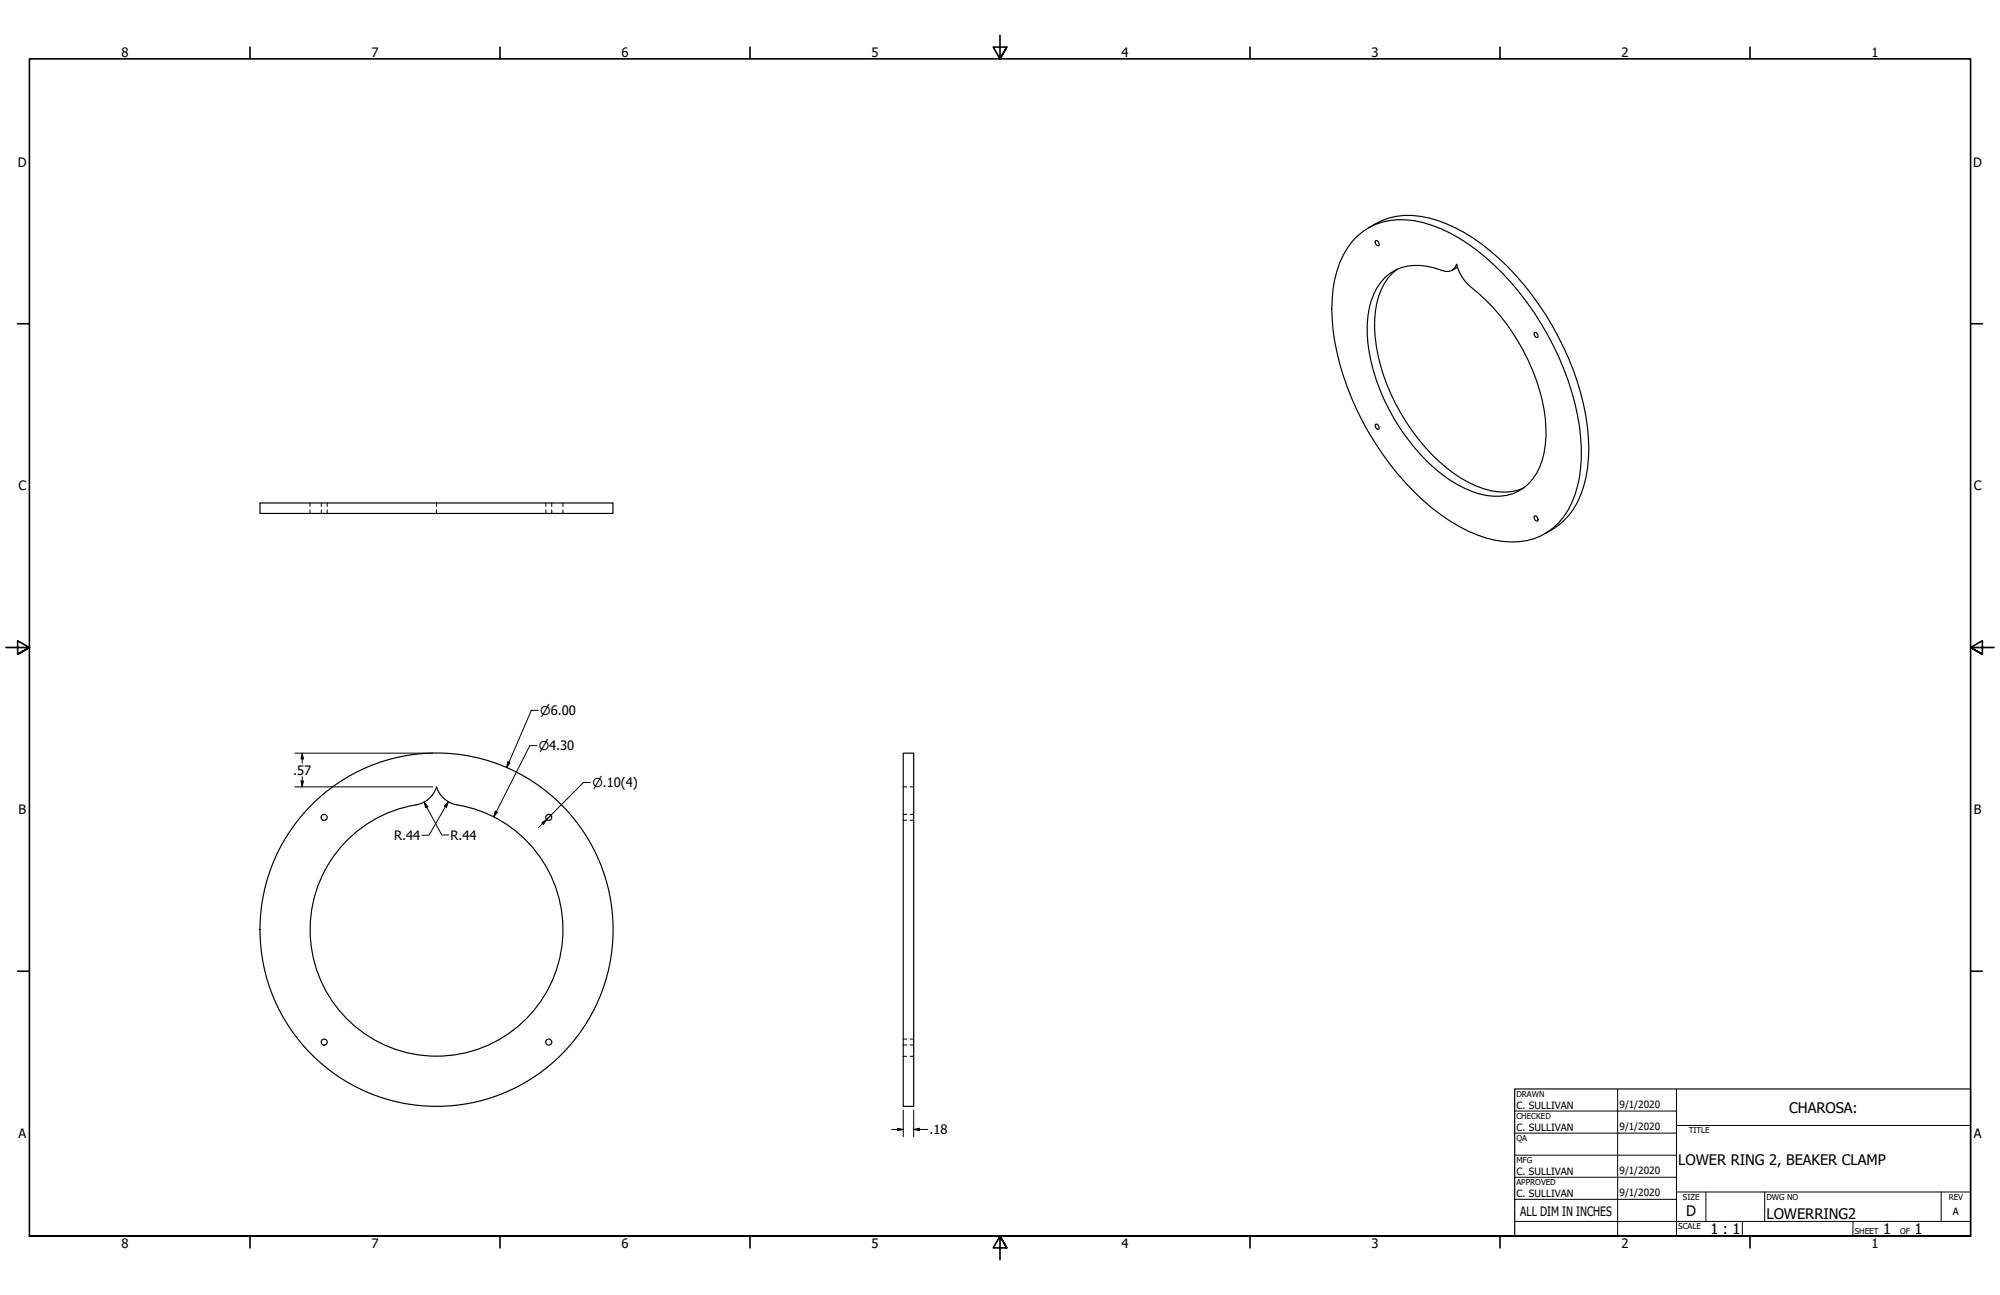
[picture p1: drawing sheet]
<svg xmlns="http://www.w3.org/2000/svg" width="864mm" height="559mm" viewBox="0 0 864 559" stroke-linecap="round" stroke-linejoin="round" font-family="sans-serif">
<!-- layer: Visible (ANSI) -->
<g fill="none" stroke="#000" stroke-width=".51">
<path d="M590.9 98.4a30.9 30.9 0 0 1 26.1-4.4 78.1 78.1 0 0 1 37.5 24.8 124.3 124.3 0 0 1 31 65.7 54.8 54.8 0 0 1-6.1 35.1 30.5 30.5 0 0 1-12.3 10.7M586 101.9a28.4 28.4 0 0 1 24.9-6.7 68.1 68.1 0 0 1 34.3 19.2 125.4 125.4 0 0 1 36.8 69.4 60.9 60.9 0 0 1-3.4 33.3 27.4 27.4 0 0 1-29.7 16.5 61.4 61.4 0 0 1-30.6-14.4 123.8 123.8 0 0 1-42.7-76.7 56.4 56.4 0 0 1 4.5-32.5l3.7-5.7zM593.9 103.9l.3-.1a1.43 1.43 0 0 1 .9 2.3 1.63 1.63 0 0 1-1.2-2.2zM598 119.8a21.2 21.2 0 0 1 21.4-4.2 9.2 9.2 0 0 0 7.2 1.2l1-.6 1.4-2.2a18 18 0 0 0 6.3 10 88.9 88.9 0 0 1 32 56.6 36.2 36.2 0 0 1-5.4 26 19.5 19.5 0 0 1-20 7.2 52.9 52.9 0 0 1-28.9-18 86.9 86.9 0 0 1-22.6-52 34.3 34.3 0 0 1 5.8-21.9zM603.3 116.2a27.2 27.2 0 0 0-9.7 21.6 81.3 81.3 0 0 0 18.9 51.7 58.9 58.9 0 0 0 31.3 22.3 23.2 23.2 0 0 0 14-1.2M629.3 115.3l-2.3 1.3M662.5 143.6l.3-.2a1.38 1.38 0 0 1 .9 2.3 1.6 1.6 0 0 1-1.2-2.1zM593.9 183.1l.3-.1a1.38 1.38 0 0 1 .9 2.3 1.63 1.63 0 0 1-1.2-2.2zM112.3 217h152.4v4.6h-152.4zM662.5 222.8l.3-.2a1.38 1.38 0 0 1 .9 2.3 1.6 1.6 0 0 1-1.2-2.1zM390 325h4.5v152.4h-4.5zM149.9 362.6a55 55 0 0 1 30.8-15.5 11.2 11.2 0 0 0 7.8-7.5 11.3 11.3 0 0 0 8.9 7.7 54.6 54.6 0 0 1 42 73.7 54.6 54.6 0 0 1-80.7 25.9 54.6 54.6 0 0 1-8.8-84.3z"/>
<circle cx="140" cy="352.7" r="1.3"/>
<circle cx="237" cy="352.7" r="1.3"/>
<circle cx="188.5" cy="401.2" r="76.2"/>
<circle cx="140" cy="449.7" r="1.3"/>
<circle cx="237" cy="449.7" r="1.3"/>
</g>
<!-- layer: Hidden (ANSI) -->
<g fill="none" stroke="#000" stroke-width=".43">
<path d="M133.9 217v1.6M138.7 217v1.6M141.3 217v1.6M188.5 217v1.6M235.7 217v1.6M238.3 217v1.6M243.1 217v1.6M133.9 220v1.6M138.7 220v1.6M141.3 220v1.6M188.5 220v1.6M235.7 220v1.6"/>
<path d="M238.3 220v1.6M243.1 220v1.6M390 339.5h1.5M393 339.5h1.5M390 351.4h1.5M390 353.9h1.5M393 351.4h1.5M393 353.9h1.5M390 455.8h1.5M390 448.4h1.5M390 450.9h1.5M393 455.8h1.5"/>
<path d="M393 448.4h1.5M393 450.9h1.5"/>
</g>
<!-- layer: Border (ANSI) -->
<g fill="none" stroke="#000" stroke-width=".7">
<path d="M431.8 15.2v10.2l-2.9-5.1h5.8l-2.9 5.1 2.9-5.1M107.9 20.3v5.1M215.9 20.3v5.1M323.8 20.3v5.1M539.8 20.3v5.1M647.7 20.3v5.1M755.6 20.3v5.1M7.6 139.7h5.1M850.9 139.7h5.1M2.5 279.4h10.2l-5.1-2.9v5.8l5.1-2.9-5.1 2.9M861.1 279.4h-10.2l5.1-2.9v5.8l-5.1-2.9 5.1 2.9M7.6 419.1h5.1"/>
<path d="M850.9 419.1h5.1M12.7 533.4v-508h838.2v508h-838.2h838.2M107.9 533.4v5.1M215.9 533.4v5.1M323.8 533.4v5.1M434.7 538.5l-2.9-5.1 2.9 5.1h-5.8l2.9-5.1v10.2M539.8 533.4v5.1M647.7 533.4v5.1M755.6 533.4v5.1"/>
</g>
<!-- layer: Title (ANSI) -->
<g fill="none" stroke="#000" stroke-width=".43">
<path d="M654 479.4h69.9M698.5 469.9v63.5M723.9 469.9v63.5M654 488.9h69.9M654 498.5h69.9M723.9 485.6h127M654 508h69.9M654 517.5h69.9M723.9 514.3h127M736.6 514.3v12.7M762 514.3v12.7M838.2 514.3v12.7"/>
<path d="M654 527h196.9M752.3 527v6.4M800.1 527v6.4"/>
</g>
<path d="M654 469.9h196.9v63.5h-196.9z" fill="none" stroke="#000" stroke-width=".51"/>
<!-- layer: Dimension (ANSI) -->
<g fill="none" stroke="#000" stroke-width=".43">
<path d="M232.5 306.5h-3.1l-10.6 24.7M127.3 325h59.6M127.3 339.5h59.6M130 337h1l-.5 2.5zM130.5 325l.5 2.5h-1zM130.5 325v4.4M130.5 335.2v4.3M219.3 328.7l.9 .4-1.4 2.1zM231.8 321.8h-3l-15.6 30.7M255 337.6h-3l-15.9 16M183.1 346.1l1.6 1.9-.9 .6zM183.1 346.1l7.7 14.2h2.9"/>
<path d="M193.6 345.9l-.8 2.5-.9-.5zM193.6 345.9l-8.4 14.5h-3M213.9 350l.9 .5-1.6 2zM234 355l2.1-1.4-1.4 2.1zM237.9 351.8l-5.4 5.3M390 479v11.5M394.5 479v11.5M385 487.4h5M387.5 486.9l2.5 .5-2.5 .5zM394.5 487.4l2.5-.5v1zM394.5 487.4h6.1"/>
</g>
<g fill="#000">
<path d="M130 337h1l-.5 2.5z" fill-rule="evenodd"/>
<path d="M130.5 325l.5 2.5h-1z" fill-rule="evenodd"/>
<path d="M219.3 328.7l.9 .4-1.4 2.1z" fill-rule="evenodd"/>
<path d="M183.1 346.1l1.6 1.9-.9 .6z" fill-rule="evenodd"/>
<path d="M193.6 345.9l-.8 2.5-.9-.5z" fill-rule="evenodd"/>
<path d="M213.9 350l.9 .5-1.6 2z" fill-rule="evenodd"/>
<path d="M234 355l2.1-1.4-1.4 2.1z" fill-rule="evenodd"/>
<path d="M387.5 486.9l2.5 .5-2.5 .5z" fill-rule="evenodd"/>
<path d="M394.5 487.4l2.5-.5v1z" fill-rule="evenodd"/>
</g>
<g font-size="6.3">
<text x="772.6" y="480.1">CHAROSA:</text>
<text x="724.7" y="502.9">LOWER RING 2, BEAKER CLAMP</text>
<text x="728.1" y="524.9">D</text>
<text x="762.8" y="526.2">LOWERRING2</text>
<text x="738.6" y="532.6">1 : 1</text>
<text x="813.1" y="532.6">1</text>
<text x="826.7" y="532.6">1</text>
</g>
<g font-size="5.6">
<text x="52.5" y="24.4">8</text>
<text x="160.4" y="24.4">7</text>
<text x="268.4" y="24.4">6</text>
<text x="376.3" y="24.4">5</text>
<text x="484.3" y="24.4">4</text>
<text x="592.2" y="24.4">3</text>
<text x="700.2" y="24.4">2</text>
<text x="808.1" y="24.4">1</text>
<text x="7.7" y="71.9">D</text>
<text x="852" y="71.9">D</text>
<text x="8" y="211.6">C</text>
<text x="852.3" y="211.6">C</text>
<text x="126.6" y="334.3">.57</text>
<text x="8" y="351.3">B</text>
<text x="852.3" y="351.3">B</text>
<text x="170.2" y="362.5">R.44</text>
<text x="194.6" y="362.3">R.44</text>
<text x="7.9" y="491">A</text>
<text x="401.4" y="489.4">.18</text>
<text x="852.2" y="491">A</text>
<text x="656.5" y="524.8">ALL DIM IN INCHES</text>
<text x="52.5" y="538.5">8</text>
<text x="160.4" y="538.5">7</text>
<text x="268.4" y="538.5">6</text>
<text x="376.3" y="538.5">5</text>
<text x="484.3" y="538.5">4</text>
<text x="592.2" y="538.5">3</text>
<text x="700.2" y="538.5">2</text>
<text x="808.1" y="538.5">1</text>
</g>
<g font-size="5.3">
<text x="233.2" y="308.5">⌀6.00</text>
<text x="232.6" y="323.7">⌀4.30</text>
<text x="255.8" y="339.6">⌀.10(4)</text>
</g>
<g font-size="4.3">
<text x="654.8" y="478.6">C. SULLIVAN</text>
<text x="699.3" y="478">9/1/2020</text>
<text x="654.8" y="488.1">C. SULLIVAN</text>
<text x="699.3" y="487.5">9/1/2020</text>
<text x="654.8" y="507.2">C. SULLIVAN</text>
<text x="699.3" y="506.5">9/1/2020</text>
<text x="654.8" y="516.7">C. SULLIVAN</text>
<text x="699.3" y="516.1">9/1/2020</text>
<text x="843.2" y="524.2">A</text>
</g>
<g font-size="3.5">
<text x="654.8" y="473.2">DRAWN</text>
<text x="654.8" y="482.8">CHECKED</text>
<text x="729.2" y="488.9">TITLE</text>
<text x="654.8" y="492.3">QA</text>
<text x="654.8" y="501.8">MFG</text>
<text x="654.8" y="511.4">APPROVED</text>
<text x="726.7" y="517.7">SIZE</text>
<text x="762.8" y="517.7">DWG NO</text>
<text x="841.4" y="517.7">REV</text>
<text x="724.7" y="530.4">SCALE</text>
<text x="800.9" y="532.6">SHEET</text>
<text x="820.4" y="532.6">OF</text>
</g>
</svg>
